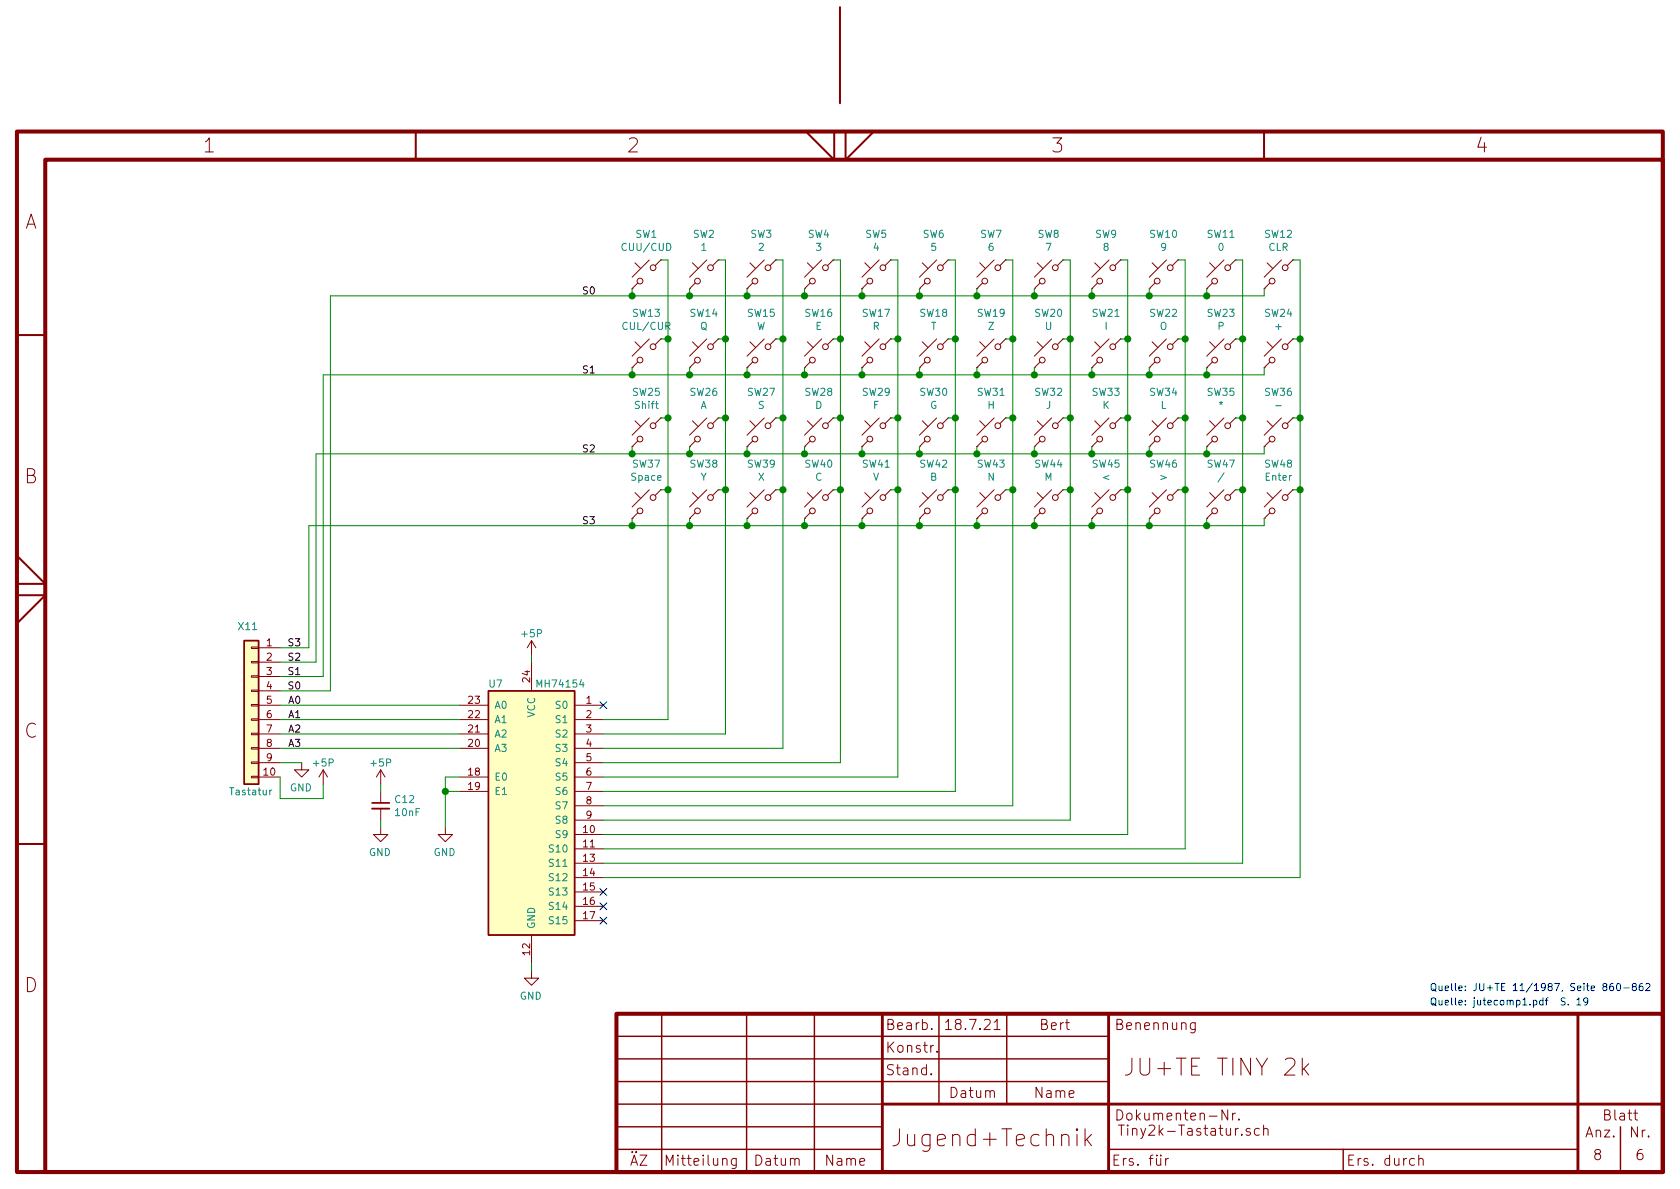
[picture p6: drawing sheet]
EESchema Schematic File Version 4
EELAYER 30 0
EELAYER END
$Descr A4 11693 8268
encoding utf-8
Sheet 6 8
Title "JU+TE TINY 2k"
Date "18.7.21"
Rev "1"
Comp "Jugend+Technik"
Comment1 "Bert"
Comment2 ""
Comment3 ""
Comment4 ""
$EndDescr
Text Label 2100 5200 2    50   ~ 0
A3
Text Label 2100 5100 2    50   ~ 0
A2
Text Label 2100 5000 2    50   ~ 0
A1
Text Label 2100 4900 2    50   ~ 0
A0
$Comp
L power:GND #PWR?
U 1 1
P 2100 5300
AR Path="/61281715/6101A5E7" Ref="#PWR?"  Part="1" 
AR Path="/60FD40F8/6101A5E7" Ref="#PWR02"  Part="1" 
F 0 "#PWR02" H 2100 5050 50  0001 C CNN
F 1 "GND" H 2105 5127 50  0000 C CNN
F 2 "" H 2100 5300 50  0001 C CNN
F 3 "" H 2100 5300 50  0001 C CNN
	1    2100 5300
	-1   0    0    -1  
$EndComp
$Comp
L power:+5P #PWR?
U 1 1
P 2250 5450
AR Path="/61281715/6101A5ED" Ref="#PWR?"  Part="1" 
AR Path="/60FD40F8/6101A5ED" Ref="#PWR03"  Part="1" 
F 0 "#PWR03" H 2250 5300 50  0001 C CNN
F 1 "+5P" H 2250 5600 50  0000 C CNN
F 2 "" H 2250 5450 50  0001 C CNN
F 3 "" H 2250 5450 50  0001 C CNN
	1    2250 5450
	-1   0    0    -1  
$EndComp
Wire Wire Line
	2100 5300 1950 5300
Wire Wire Line
	1950 5400 1950 5550
$Comp
L Connector_Generic:Conn_01x10 X?
U 1 1
P 1750 4900
AR Path="/61281715/6101A5F6" Ref="X?"  Part="1" 
AR Path="/60FD40F8/6101A5F6" Ref="X11"  Part="1" 
F 0 "X11" H 1700 5450 50  0000 L CNN
F 1 "Tastatur" H 1600 4300 50  0000 L CNN
F 2 "" H 1750 4900 50  0001 C CNN
F 3 "~" H 1750 4900 50  0001 C CNN
	1    1750 4900
	-1   0    0    -1  
$EndComp
Wire Wire Line
	1950 4800 2300 4800
Wire Wire Line
	1950 4700 2250 4700
Wire Wire Line
	1950 4600 2200 4600
Wire Wire Line
	1950 4500 2150 4500
Text Label 2100 4800 2    50   ~ 0
S0
Text Label 2100 4700 2    50   ~ 0
S1
Text Label 2100 4600 2    50   ~ 0
S2
Text Label 2100 4500 2    50   ~ 0
S3
$Comp
L 74xx:74LS154 U?
U 1 1
P 3700 5600
AR Path="/61026426" Ref="U?"  Part="1" 
AR Path="/60FD40F8/61026426" Ref="U7"  Part="1" 
F 0 "U7" H 3450 6450 50  0000 C CNN
F 1 "MH74154" H 3900 6450 50  0000 C CNN
F 2 "" H 3700 5600 50  0001 C CNN
F 3 "http://www.ti.com/lit/gpn/sn74LS154" H 3700 5600 50  0001 C CNN
	1    3700 5600
	1    0    0    -1  
$EndComp
Wire Wire Line
	1950 4900 3200 4900
Wire Wire Line
	1950 5000 3200 5000
Wire Wire Line
	1950 5100 3200 5100
Wire Wire Line
	1950 5200 3200 5200
$Comp
L power:GND #PWR?
U 1 1
P 3700 6750
AR Path="/61281715/610270D0" Ref="#PWR?"  Part="1" 
AR Path="/60FD40F8/610270D0" Ref="#PWR07"  Part="1" 
F 0 "#PWR07" H 3700 6500 50  0001 C CNN
F 1 "GND" H 3705 6577 50  0000 C CNN
F 2 "" H 3700 6750 50  0001 C CNN
F 3 "" H 3700 6750 50  0001 C CNN
	1    3700 6750
	-1   0    0    -1  
$EndComp
$Comp
L power:+5P #PWR?
U 1 1
P 3700 4550
AR Path="/61281715/61027445" Ref="#PWR?"  Part="1" 
AR Path="/60FD40F8/61027445" Ref="#PWR01"  Part="1" 
F 0 "#PWR01" H 3700 4400 50  0001 C CNN
F 1 "+5P" H 3700 4700 50  0000 C CNN
F 2 "" H 3700 4550 50  0001 C CNN
F 3 "" H 3700 4550 50  0001 C CNN
	1    3700 4550
	-1   0    0    -1  
$EndComp
Wire Wire Line
	3700 4550 3700 4600
Wire Wire Line
	3700 6750 3700 6700
$Comp
L power:GND #PWR?
U 1 1
P 3100 5750
AR Path="/61281715/6102856C" Ref="#PWR?"  Part="1" 
AR Path="/60FD40F8/6102856C" Ref="#PWR06"  Part="1" 
F 0 "#PWR06" H 3100 5500 50  0001 C CNN
F 1 "GND" H 3105 5577 50  0000 C CNN
F 2 "" H 3100 5750 50  0001 C CNN
F 3 "" H 3100 5750 50  0001 C CNN
	1    3100 5750
	-1   0    0    -1  
$EndComp
Wire Wire Line
	3100 5750 3100 5500
Wire Wire Line
	3100 5400 3200 5400
Wire Wire Line
	3200 5500 3100 5500
Connection ~ 3100 5500
Wire Wire Line
	3100 5500 3100 5400
NoConn ~ 4200 4900
NoConn ~ 4200 6200
NoConn ~ 4200 6300
NoConn ~ 4200 6400
$Comp
L Device:C_Small C?
U 1 1
P 2650 5600
AR Path="/61282C56/61035876" Ref="C?"  Part="1" 
AR Path="/60FD40F8/61035876" Ref="C12"  Part="1" 
F 0 "C12" H 2742 5646 50  0000 L CNN
F 1 "10nF" H 2742 5555 50  0000 L CNN
F 2 "" H 2650 5600 50  0001 C CNN
F 3 "~" H 2650 5600 50  0001 C CNN
	1    2650 5600
	1    0    0    -1  
$EndComp
$Comp
L power:GND #PWR?
U 1 1
P 2650 5750
AR Path="/61281715/61035A3C" Ref="#PWR?"  Part="1" 
AR Path="/60FD40F8/61035A3C" Ref="#PWR05"  Part="1" 
F 0 "#PWR05" H 2650 5500 50  0001 C CNN
F 1 "GND" H 2655 5577 50  0000 C CNN
F 2 "" H 2650 5750 50  0001 C CNN
F 3 "" H 2650 5750 50  0001 C CNN
	1    2650 5750
	-1   0    0    -1  
$EndComp
$Comp
L power:+5P #PWR?
U 1 1
P 2650 5450
AR Path="/61281715/61035D8D" Ref="#PWR?"  Part="1" 
AR Path="/60FD40F8/61035D8D" Ref="#PWR04"  Part="1" 
F 0 "#PWR04" H 2650 5300 50  0001 C CNN
F 1 "+5P" H 2650 5600 50  0000 C CNN
F 2 "" H 2650 5450 50  0001 C CNN
F 3 "" H 2650 5450 50  0001 C CNN
	1    2650 5450
	-1   0    0    -1  
$EndComp
Wire Wire Line
	2250 5550 2250 5450
Wire Wire Line
	2250 5550 1950 5550
Wire Wire Line
	2650 5750 2650 5700
Wire Wire Line
	2650 5500 2650 5450
$Comp
L Switch:SW_Push_45deg SW1
U 1 1
P 4500 1900
F 0 "SW1" H 4500 2181 50  0000 C CNN
F 1 "CUU/CUD" H 4500 2090 50  0000 C CNN
F 2 "" H 4500 1900 50  0001 C CNN
F 3 "~" H 4500 1900 50  0001 C CNN
	1    4500 1900
	-1   0    0    -1  
$EndComp
$Comp
L Switch:SW_Push_45deg SW13
U 1 1
P 4500 2450
F 0 "SW13" H 4500 2731 50  0000 C CNN
F 1 "CUL/CUR" H 4500 2640 50  0000 C CNN
F 2 "" H 4500 2450 50  0001 C CNN
F 3 "~" H 4500 2450 50  0001 C CNN
	1    4500 2450
	-1   0    0    -1  
$EndComp
$Comp
L Switch:SW_Push_45deg SW25
U 1 1
P 4500 3000
F 0 "SW25" H 4500 3281 50  0000 C CNN
F 1 "Shift" H 4500 3190 50  0000 C CNN
F 2 "" H 4500 3000 50  0001 C CNN
F 3 "~" H 4500 3000 50  0001 C CNN
	1    4500 3000
	-1   0    0    -1  
$EndComp
$Comp
L Switch:SW_Push_45deg SW37
U 1 1
P 4500 3500
F 0 "SW37" H 4500 3781 50  0000 C CNN
F 1 "Space" H 4500 3690 50  0000 C CNN
F 2 "" H 4500 3500 50  0001 C CNN
F 3 "~" H 4500 3500 50  0001 C CNN
	1    4500 3500
	-1   0    0    -1  
$EndComp
Wire Wire Line
	4600 1800 4650 1800
Wire Wire Line
	4650 1800 4650 2350
Wire Wire Line
	4650 5000 4200 5000
Wire Wire Line
	2300 2050 4400 2050
Wire Wire Line
	4400 2050 4400 2000
Wire Wire Line
	2300 2050 2300 4800
Wire Wire Line
	4400 2550 4400 2600
Wire Wire Line
	4400 2600 2250 2600
Wire Wire Line
	2250 2600 2250 4700
Wire Wire Line
	4400 3100 4400 3150
Wire Wire Line
	4400 3150 2200 3150
Wire Wire Line
	2200 3150 2200 4600
Wire Wire Line
	4400 3600 4400 3650
Wire Wire Line
	4400 3650 2150 3650
Wire Wire Line
	2150 3650 2150 4500
Text Label 4150 3650 2    50   ~ 0
S3
Text Label 4150 3150 2    50   ~ 0
S2
Text Label 4150 2600 2    50   ~ 0
S1
Text Label 4150 2050 2    50   ~ 0
S0
Wire Wire Line
	4600 2350 4650 2350
Connection ~ 4650 2350
Wire Wire Line
	4650 2350 4650 2900
Wire Wire Line
	4600 2900 4650 2900
Connection ~ 4650 2900
Wire Wire Line
	4650 2900 4650 3400
Wire Wire Line
	4600 3400 4650 3400
Connection ~ 4650 3400
Wire Wire Line
	4650 3400 4650 5000
$Comp
L Switch:SW_Push_45deg SW2
U 1 1
P 4900 1900
F 0 "SW2" H 4900 2181 50  0000 C CNN
F 1 "1" H 4900 2090 50  0000 C CNN
F 2 "" H 4900 1900 50  0001 C CNN
F 3 "~" H 4900 1900 50  0001 C CNN
	1    4900 1900
	-1   0    0    -1  
$EndComp
$Comp
L Switch:SW_Push_45deg SW14
U 1 1
P 4900 2450
F 0 "SW14" H 4900 2731 50  0000 C CNN
F 1 "Q" H 4900 2640 50  0000 C CNN
F 2 "" H 4900 2450 50  0001 C CNN
F 3 "~" H 4900 2450 50  0001 C CNN
	1    4900 2450
	-1   0    0    -1  
$EndComp
$Comp
L Switch:SW_Push_45deg SW26
U 1 1
P 4900 3000
F 0 "SW26" H 4900 3281 50  0000 C CNN
F 1 "A" H 4900 3190 50  0000 C CNN
F 2 "" H 4900 3000 50  0001 C CNN
F 3 "~" H 4900 3000 50  0001 C CNN
	1    4900 3000
	-1   0    0    -1  
$EndComp
$Comp
L Switch:SW_Push_45deg SW38
U 1 1
P 4900 3500
F 0 "SW38" H 4900 3781 50  0000 C CNN
F 1 "Y" H 4900 3690 50  0000 C CNN
F 2 "" H 4900 3500 50  0001 C CNN
F 3 "~" H 4900 3500 50  0001 C CNN
	1    4900 3500
	-1   0    0    -1  
$EndComp
Wire Wire Line
	4800 3600 4800 3650
Connection ~ 4400 3650
Wire Wire Line
	4800 3100 4800 3150
Wire Wire Line
	4800 3150 4400 3150
Connection ~ 4400 3150
Wire Wire Line
	4400 2600 4800 2600
Wire Wire Line
	4800 2600 4800 2550
Connection ~ 4400 2600
Wire Wire Line
	4400 2050 4800 2050
Wire Wire Line
	4800 2050 4800 2000
Connection ~ 4400 2050
Wire Wire Line
	5000 1800 5050 1800
Wire Wire Line
	5050 1800 5050 2350
Wire Wire Line
	5050 5100 4200 5100
$Comp
L Switch:SW_Push_45deg SW3
U 1 1
P 5300 1900
F 0 "SW3" H 5300 2181 50  0000 C CNN
F 1 "2" H 5300 2090 50  0000 C CNN
F 2 "" H 5300 1900 50  0001 C CNN
F 3 "~" H 5300 1900 50  0001 C CNN
	1    5300 1900
	-1   0    0    -1  
$EndComp
$Comp
L Switch:SW_Push_45deg SW15
U 1 1
P 5300 2450
F 0 "SW15" H 5300 2731 50  0000 C CNN
F 1 "W" H 5300 2640 50  0000 C CNN
F 2 "" H 5300 2450 50  0001 C CNN
F 3 "~" H 5300 2450 50  0001 C CNN
	1    5300 2450
	-1   0    0    -1  
$EndComp
$Comp
L Switch:SW_Push_45deg SW27
U 1 1
P 5300 3000
F 0 "SW27" H 5300 3281 50  0000 C CNN
F 1 "S" H 5300 3190 50  0000 C CNN
F 2 "" H 5300 3000 50  0001 C CNN
F 3 "~" H 5300 3000 50  0001 C CNN
	1    5300 3000
	-1   0    0    -1  
$EndComp
$Comp
L Switch:SW_Push_45deg SW39
U 1 1
P 5300 3500
F 0 "SW39" H 5300 3781 50  0000 C CNN
F 1 "X" H 5300 3690 50  0000 C CNN
F 2 "" H 5300 3500 50  0001 C CNN
F 3 "~" H 5300 3500 50  0001 C CNN
	1    5300 3500
	-1   0    0    -1  
$EndComp
$Comp
L Switch:SW_Push_45deg SW4
U 1 1
P 5700 1900
F 0 "SW4" H 5700 2181 50  0000 C CNN
F 1 "3" H 5700 2090 50  0000 C CNN
F 2 "" H 5700 1900 50  0001 C CNN
F 3 "~" H 5700 1900 50  0001 C CNN
	1    5700 1900
	-1   0    0    -1  
$EndComp
$Comp
L Switch:SW_Push_45deg SW16
U 1 1
P 5700 2450
F 0 "SW16" H 5700 2731 50  0000 C CNN
F 1 "E" H 5700 2640 50  0000 C CNN
F 2 "" H 5700 2450 50  0001 C CNN
F 3 "~" H 5700 2450 50  0001 C CNN
	1    5700 2450
	-1   0    0    -1  
$EndComp
$Comp
L Switch:SW_Push_45deg SW28
U 1 1
P 5700 3000
F 0 "SW28" H 5700 3281 50  0000 C CNN
F 1 "D" H 5700 3190 50  0000 C CNN
F 2 "" H 5700 3000 50  0001 C CNN
F 3 "~" H 5700 3000 50  0001 C CNN
	1    5700 3000
	-1   0    0    -1  
$EndComp
$Comp
L Switch:SW_Push_45deg SW40
U 1 1
P 5700 3500
F 0 "SW40" H 5700 3781 50  0000 C CNN
F 1 "C" H 5700 3690 50  0000 C CNN
F 2 "" H 5700 3500 50  0001 C CNN
F 3 "~" H 5700 3500 50  0001 C CNN
	1    5700 3500
	-1   0    0    -1  
$EndComp
Wire Wire Line
	5800 1800 5850 1800
$Comp
L Switch:SW_Push_45deg SW5
U 1 1
P 6100 1900
F 0 "SW5" H 6100 2181 50  0000 C CNN
F 1 "4" H 6100 2090 50  0000 C CNN
F 2 "" H 6100 1900 50  0001 C CNN
F 3 "~" H 6100 1900 50  0001 C CNN
	1    6100 1900
	-1   0    0    -1  
$EndComp
$Comp
L Switch:SW_Push_45deg SW17
U 1 1
P 6100 2450
F 0 "SW17" H 6100 2731 50  0000 C CNN
F 1 "R" H 6100 2640 50  0000 C CNN
F 2 "" H 6100 2450 50  0001 C CNN
F 3 "~" H 6100 2450 50  0001 C CNN
	1    6100 2450
	-1   0    0    -1  
$EndComp
$Comp
L Switch:SW_Push_45deg SW29
U 1 1
P 6100 3000
F 0 "SW29" H 6100 3281 50  0000 C CNN
F 1 "F" H 6100 3190 50  0000 C CNN
F 2 "" H 6100 3000 50  0001 C CNN
F 3 "~" H 6100 3000 50  0001 C CNN
	1    6100 3000
	-1   0    0    -1  
$EndComp
$Comp
L Switch:SW_Push_45deg SW41
U 1 1
P 6100 3500
F 0 "SW41" H 6100 3781 50  0000 C CNN
F 1 "V" H 6100 3690 50  0000 C CNN
F 2 "" H 6100 3500 50  0001 C CNN
F 3 "~" H 6100 3500 50  0001 C CNN
	1    6100 3500
	-1   0    0    -1  
$EndComp
$Comp
L Switch:SW_Push_45deg SW6
U 1 1
P 6500 1900
F 0 "SW6" H 6500 2181 50  0000 C CNN
F 1 "5" H 6500 2090 50  0000 C CNN
F 2 "" H 6500 1900 50  0001 C CNN
F 3 "~" H 6500 1900 50  0001 C CNN
	1    6500 1900
	-1   0    0    -1  
$EndComp
$Comp
L Switch:SW_Push_45deg SW18
U 1 1
P 6500 2450
F 0 "SW18" H 6500 2731 50  0000 C CNN
F 1 "T" H 6500 2640 50  0000 C CNN
F 2 "" H 6500 2450 50  0001 C CNN
F 3 "~" H 6500 2450 50  0001 C CNN
	1    6500 2450
	-1   0    0    -1  
$EndComp
$Comp
L Switch:SW_Push_45deg SW30
U 1 1
P 6500 3000
F 0 "SW30" H 6500 3281 50  0000 C CNN
F 1 "G" H 6500 3190 50  0000 C CNN
F 2 "" H 6500 3000 50  0001 C CNN
F 3 "~" H 6500 3000 50  0001 C CNN
	1    6500 3000
	-1   0    0    -1  
$EndComp
$Comp
L Switch:SW_Push_45deg SW42
U 1 1
P 6500 3500
F 0 "SW42" H 6500 3781 50  0000 C CNN
F 1 "B" H 6500 3690 50  0000 C CNN
F 2 "" H 6500 3500 50  0001 C CNN
F 3 "~" H 6500 3500 50  0001 C CNN
	1    6500 3500
	-1   0    0    -1  
$EndComp
Wire Wire Line
	6600 1800 6650 1800
$Comp
L Switch:SW_Push_45deg SW7
U 1 1
P 6900 1900
F 0 "SW7" H 6900 2181 50  0000 C CNN
F 1 "6" H 6900 2090 50  0000 C CNN
F 2 "" H 6900 1900 50  0001 C CNN
F 3 "~" H 6900 1900 50  0001 C CNN
	1    6900 1900
	-1   0    0    -1  
$EndComp
$Comp
L Switch:SW_Push_45deg SW19
U 1 1
P 6900 2450
F 0 "SW19" H 6900 2731 50  0000 C CNN
F 1 "Z" H 6900 2640 50  0000 C CNN
F 2 "" H 6900 2450 50  0001 C CNN
F 3 "~" H 6900 2450 50  0001 C CNN
	1    6900 2450
	-1   0    0    -1  
$EndComp
$Comp
L Switch:SW_Push_45deg SW31
U 1 1
P 6900 3000
F 0 "SW31" H 6900 3281 50  0000 C CNN
F 1 "H" H 6900 3190 50  0000 C CNN
F 2 "" H 6900 3000 50  0001 C CNN
F 3 "~" H 6900 3000 50  0001 C CNN
	1    6900 3000
	-1   0    0    -1  
$EndComp
$Comp
L Switch:SW_Push_45deg SW43
U 1 1
P 6900 3500
F 0 "SW43" H 6900 3781 50  0000 C CNN
F 1 "N" H 6900 3690 50  0000 C CNN
F 2 "" H 6900 3500 50  0001 C CNN
F 3 "~" H 6900 3500 50  0001 C CNN
	1    6900 3500
	-1   0    0    -1  
$EndComp
$Comp
L Switch:SW_Push_45deg SW8
U 1 1
P 7300 1900
F 0 "SW8" H 7300 2181 50  0000 C CNN
F 1 "7" H 7300 2090 50  0000 C CNN
F 2 "" H 7300 1900 50  0001 C CNN
F 3 "~" H 7300 1900 50  0001 C CNN
	1    7300 1900
	-1   0    0    -1  
$EndComp
$Comp
L Switch:SW_Push_45deg SW20
U 1 1
P 7300 2450
F 0 "SW20" H 7300 2731 50  0000 C CNN
F 1 "U" H 7300 2640 50  0000 C CNN
F 2 "" H 7300 2450 50  0001 C CNN
F 3 "~" H 7300 2450 50  0001 C CNN
	1    7300 2450
	-1   0    0    -1  
$EndComp
$Comp
L Switch:SW_Push_45deg SW32
U 1 1
P 7300 3000
F 0 "SW32" H 7300 3281 50  0000 C CNN
F 1 "J" H 7300 3190 50  0000 C CNN
F 2 "" H 7300 3000 50  0001 C CNN
F 3 "~" H 7300 3000 50  0001 C CNN
	1    7300 3000
	-1   0    0    -1  
$EndComp
$Comp
L Switch:SW_Push_45deg SW44
U 1 1
P 7300 3500
F 0 "SW44" H 7300 3781 50  0000 C CNN
F 1 "M" H 7300 3690 50  0000 C CNN
F 2 "" H 7300 3500 50  0001 C CNN
F 3 "~" H 7300 3500 50  0001 C CNN
	1    7300 3500
	-1   0    0    -1  
$EndComp
Wire Wire Line
	7400 1800 7450 1800
$Comp
L Switch:SW_Push_45deg SW9
U 1 1
P 7700 1900
F 0 "SW9" H 7700 2181 50  0000 C CNN
F 1 "8" H 7700 2090 50  0000 C CNN
F 2 "" H 7700 1900 50  0001 C CNN
F 3 "~" H 7700 1900 50  0001 C CNN
	1    7700 1900
	-1   0    0    -1  
$EndComp
$Comp
L Switch:SW_Push_45deg SW21
U 1 1
P 7700 2450
F 0 "SW21" H 7700 2731 50  0000 C CNN
F 1 "I" H 7700 2640 50  0000 C CNN
F 2 "" H 7700 2450 50  0001 C CNN
F 3 "~" H 7700 2450 50  0001 C CNN
	1    7700 2450
	-1   0    0    -1  
$EndComp
$Comp
L Switch:SW_Push_45deg SW33
U 1 1
P 7700 3000
F 0 "SW33" H 7700 3281 50  0000 C CNN
F 1 "K" H 7700 3190 50  0000 C CNN
F 2 "" H 7700 3000 50  0001 C CNN
F 3 "~" H 7700 3000 50  0001 C CNN
	1    7700 3000
	-1   0    0    -1  
$EndComp
$Comp
L Switch:SW_Push_45deg SW45
U 1 1
P 7700 3500
F 0 "SW45" H 7700 3781 50  0000 C CNN
F 1 "<" H 7700 3690 50  0000 C CNN
F 2 "" H 7700 3500 50  0001 C CNN
F 3 "~" H 7700 3500 50  0001 C CNN
	1    7700 3500
	-1   0    0    -1  
$EndComp
$Comp
L Switch:SW_Push_45deg SW10
U 1 1
P 8100 1900
F 0 "SW10" H 8100 2181 50  0000 C CNN
F 1 "9" H 8100 2090 50  0000 C CNN
F 2 "" H 8100 1900 50  0001 C CNN
F 3 "~" H 8100 1900 50  0001 C CNN
	1    8100 1900
	-1   0    0    -1  
$EndComp
$Comp
L Switch:SW_Push_45deg SW22
U 1 1
P 8100 2450
F 0 "SW22" H 8100 2731 50  0000 C CNN
F 1 "O" H 8100 2640 50  0000 C CNN
F 2 "" H 8100 2450 50  0001 C CNN
F 3 "~" H 8100 2450 50  0001 C CNN
	1    8100 2450
	-1   0    0    -1  
$EndComp
$Comp
L Switch:SW_Push_45deg SW34
U 1 1
P 8100 3000
F 0 "SW34" H 8100 3281 50  0000 C CNN
F 1 "L" H 8100 3190 50  0000 C CNN
F 2 "" H 8100 3000 50  0001 C CNN
F 3 "~" H 8100 3000 50  0001 C CNN
	1    8100 3000
	-1   0    0    -1  
$EndComp
$Comp
L Switch:SW_Push_45deg SW46
U 1 1
P 8100 3500
F 0 "SW46" H 8100 3781 50  0000 C CNN
F 1 ">" H 8100 3690 50  0000 C CNN
F 2 "" H 8100 3500 50  0001 C CNN
F 3 "~" H 8100 3500 50  0001 C CNN
	1    8100 3500
	-1   0    0    -1  
$EndComp
$Comp
L Switch:SW_Push_45deg SW11
U 1 1
P 8500 1900
F 0 "SW11" H 8500 2181 50  0000 C CNN
F 1 "0" H 8500 2090 50  0000 C CNN
F 2 "" H 8500 1900 50  0001 C CNN
F 3 "~" H 8500 1900 50  0001 C CNN
	1    8500 1900
	-1   0    0    -1  
$EndComp
$Comp
L Switch:SW_Push_45deg SW23
U 1 1
P 8500 2450
F 0 "SW23" H 8500 2731 50  0000 C CNN
F 1 "P" H 8500 2640 50  0000 C CNN
F 2 "" H 8500 2450 50  0001 C CNN
F 3 "~" H 8500 2450 50  0001 C CNN
	1    8500 2450
	-1   0    0    -1  
$EndComp
$Comp
L Switch:SW_Push_45deg SW35
U 1 1
P 8500 3000
F 0 "SW35" H 8500 3281 50  0000 C CNN
F 1 "*" H 8500 3190 50  0000 C CNN
F 2 "" H 8500 3000 50  0001 C CNN
F 3 "~" H 8500 3000 50  0001 C CNN
	1    8500 3000
	-1   0    0    -1  
$EndComp
$Comp
L Switch:SW_Push_45deg SW47
U 1 1
P 8500 3500
F 0 "SW47" H 8500 3781 50  0000 C CNN
F 1 "/" H 8500 3690 50  0000 C CNN
F 2 "" H 8500 3500 50  0001 C CNN
F 3 "~" H 8500 3500 50  0001 C CNN
	1    8500 3500
	-1   0    0    -1  
$EndComp
Wire Wire Line
	8600 1800 8650 1800
$Comp
L Switch:SW_Push_45deg SW12
U 1 1
P 8900 1900
F 0 "SW12" H 8900 2181 50  0000 C CNN
F 1 "CLR" H 8900 2090 50  0000 C CNN
F 2 "" H 8900 1900 50  0001 C CNN
F 3 "~" H 8900 1900 50  0001 C CNN
	1    8900 1900
	-1   0    0    -1  
$EndComp
$Comp
L Switch:SW_Push_45deg SW24
U 1 1
P 8900 2450
F 0 "SW24" H 8900 2731 50  0000 C CNN
F 1 "+" H 8900 2640 50  0000 C CNN
F 2 "" H 8900 2450 50  0001 C CNN
F 3 "~" H 8900 2450 50  0001 C CNN
	1    8900 2450
	-1   0    0    -1  
$EndComp
$Comp
L Switch:SW_Push_45deg SW36
U 1 1
P 8900 3000
F 0 "SW36" H 8900 3281 50  0000 C CNN
F 1 "-" H 8900 3190 50  0000 C CNN
F 2 "" H 8900 3000 50  0001 C CNN
F 3 "~" H 8900 3000 50  0001 C CNN
	1    8900 3000
	-1   0    0    -1  
$EndComp
$Comp
L Switch:SW_Push_45deg SW48
U 1 1
P 8900 3500
F 0 "SW48" H 8900 3781 50  0000 C CNN
F 1 "Enter" H 8900 3690 50  0000 C CNN
F 2 "" H 8900 3500 50  0001 C CNN
F 3 "~" H 8900 3500 50  0001 C CNN
	1    8900 3500
	-1   0    0    -1  
$EndComp
Wire Wire Line
	5400 1800 5450 1800
Wire Wire Line
	5450 1800 5450 2350
Wire Wire Line
	5450 5200 4200 5200
Wire Wire Line
	4200 5300 5850 5300
Wire Wire Line
	5850 1800 5850 2350
Wire Wire Line
	4200 5400 6250 5400
Wire Wire Line
	6250 5400 6250 3400
Wire Wire Line
	6250 1800 6200 1800
Wire Wire Line
	4200 5500 6650 5500
Wire Wire Line
	6650 1800 6650 2350
Wire Wire Line
	4200 5600 7050 5600
Wire Wire Line
	7050 5600 7050 3400
Wire Wire Line
	7050 1800 7000 1800
Wire Wire Line
	4200 5700 7450 5700
Wire Wire Line
	7450 1800 7450 2350
Wire Wire Line
	4200 5800 7850 5800
Wire Wire Line
	7850 5800 7850 3400
Wire Wire Line
	7850 1800 7800 1800
Wire Wire Line
	4200 5900 8250 5900
Wire Wire Line
	8250 5900 8250 3400
Wire Wire Line
	8250 1800 8200 1800
Wire Wire Line
	4200 6000 8650 6000
Wire Wire Line
	4200 6100 9050 6100
Wire Wire Line
	9050 6100 9050 3400
Wire Wire Line
	9050 1800 9000 1800
Wire Wire Line
	4800 2050 5200 2050
Wire Wire Line
	5200 2050 5200 2000
Connection ~ 4800 2050
Wire Wire Line
	5200 2050 5600 2050
Wire Wire Line
	5600 2050 5600 2000
Connection ~ 5200 2050
Wire Wire Line
	5600 2050 6000 2050
Wire Wire Line
	6000 2050 6000 2000
Wire Wire Line
	6000 2050 6400 2050
Wire Wire Line
	6400 2050 6400 2000
Connection ~ 5600 2050
Connection ~ 6000 2050
Connection ~ 6400 2050
Wire Wire Line
	6400 2050 6800 2050
Wire Wire Line
	6800 2050 6800 2000
Wire Wire Line
	6800 2050 7200 2050
Wire Wire Line
	7200 2050 7200 2000
Connection ~ 6800 2050
Wire Wire Line
	7200 2050 7600 2050
Wire Wire Line
	7600 2050 7600 2000
Connection ~ 7200 2050
Wire Wire Line
	7600 2050 8000 2050
Wire Wire Line
	8000 2050 8000 2000
Connection ~ 7600 2050
Wire Wire Line
	8000 2050 8400 2050
Wire Wire Line
	8400 2050 8400 2000
Connection ~ 8000 2050
Wire Wire Line
	8400 2050 8800 2050
Wire Wire Line
	8800 2050 8800 2000
Connection ~ 8400 2050
Wire Wire Line
	8400 2600 8800 2600
Wire Wire Line
	8800 2600 8800 2550
Wire Wire Line
	8000 2600 8400 2600
Wire Wire Line
	8400 2600 8400 2550
Wire Wire Line
	4800 2600 5200 2600
Wire Wire Line
	5200 2600 5200 2550
Connection ~ 4800 2600
Wire Wire Line
	4800 3150 5200 3150
Wire Wire Line
	5200 3150 5200 3100
Connection ~ 4800 3150
Wire Wire Line
	5200 3150 5600 3150
Wire Wire Line
	5600 3150 5600 3100
Connection ~ 5200 3150
Wire Wire Line
	5200 2600 5600 2600
Wire Wire Line
	5600 2600 5600 2550
Connection ~ 5200 2600
Wire Wire Line
	5600 2600 6000 2600
Wire Wire Line
	6000 2600 6000 2550
Connection ~ 5600 2600
Wire Wire Line
	5600 3150 6000 3150
Wire Wire Line
	6000 3150 6000 3100
Connection ~ 5600 3150
Wire Wire Line
	6000 3150 6400 3150
Wire Wire Line
	6400 3150 6400 3100
Connection ~ 6000 3150
Wire Wire Line
	6000 2600 6400 2600
Wire Wire Line
	6400 2600 6400 2550
Connection ~ 6000 2600
Wire Wire Line
	6400 2600 6800 2600
Wire Wire Line
	6800 2600 6800 2550
Connection ~ 6400 2600
Wire Wire Line
	6400 3150 6800 3150
Wire Wire Line
	6800 3150 6800 3100
Connection ~ 6400 3150
Wire Wire Line
	6800 3150 7200 3150
Wire Wire Line
	7200 3150 7200 3100
Connection ~ 6800 3150
Wire Wire Line
	6800 2600 7200 2600
Wire Wire Line
	7200 2600 7200 2550
Connection ~ 6800 2600
Wire Wire Line
	7200 2600 7600 2600
Wire Wire Line
	7600 2600 7600 2550
Connection ~ 7200 2600
Wire Wire Line
	7200 3150 7600 3150
Wire Wire Line
	7600 3150 7600 3100
Connection ~ 7200 3150
Wire Wire Line
	7600 3150 8000 3150
Wire Wire Line
	8000 3150 8000 3100
Connection ~ 7600 3150
Wire Wire Line
	7600 2600 8000 2600
Wire Wire Line
	8000 2600 8000 2550
Connection ~ 7600 2600
Wire Wire Line
	8000 3150 8400 3150
Wire Wire Line
	8400 3150 8400 3100
Connection ~ 8000 3150
Wire Wire Line
	8400 3150 8800 3150
Wire Wire Line
	8800 3150 8800 3100
Connection ~ 8400 3150
Wire Wire Line
	4800 3650 4400 3650
Wire Wire Line
	4800 3650 5200 3650
Wire Wire Line
	5200 3650 5200 3600
Connection ~ 4800 3650
Wire Wire Line
	5200 3650 5600 3650
Wire Wire Line
	5600 3650 5600 3600
Connection ~ 5200 3650
Wire Wire Line
	5600 3650 6000 3650
Wire Wire Line
	6000 3650 6000 3600
Connection ~ 5600 3650
Wire Wire Line
	6000 3650 6400 3650
Wire Wire Line
	6400 3650 6400 3600
Connection ~ 6000 3650
Wire Wire Line
	6400 3650 6800 3650
Wire Wire Line
	6800 3650 6800 3600
Connection ~ 6400 3650
Wire Wire Line
	6800 3650 7200 3650
Wire Wire Line
	7200 3650 7200 3600
Connection ~ 6800 3650
Wire Wire Line
	7200 3650 7600 3650
Wire Wire Line
	7600 3650 7600 3600
Connection ~ 7200 3650
Wire Wire Line
	7600 3650 8000 3650
Wire Wire Line
	8000 3650 8000 3600
Connection ~ 7600 3650
Wire Wire Line
	8000 3650 8400 3650
Wire Wire Line
	8400 3650 8400 3600
Connection ~ 8000 3650
Wire Wire Line
	8400 3650 8800 3650
Wire Wire Line
	8800 3650 8800 3600
Connection ~ 8400 3650
Connection ~ 8400 2600
Connection ~ 8000 2600
Wire Wire Line
	9000 2350 9050 2350
Connection ~ 9050 2350
Wire Wire Line
	9050 2350 9050 1800
Wire Wire Line
	8600 2350 8650 2350
Wire Wire Line
	8650 1800 8650 2350
Connection ~ 8650 2350
Wire Wire Line
	8650 2350 8650 2900
Wire Wire Line
	8200 2350 8250 2350
Connection ~ 8250 2350
Wire Wire Line
	8250 2350 8250 1800
Wire Wire Line
	7850 2350 7800 2350
Connection ~ 7850 2350
Wire Wire Line
	7850 2350 7850 1800
Wire Wire Line
	7400 2350 7450 2350
Connection ~ 7450 2350
Wire Wire Line
	7450 2350 7450 2900
Wire Wire Line
	7000 2350 7050 2350
Connection ~ 7050 2350
Wire Wire Line
	7050 2350 7050 1800
Wire Wire Line
	6650 2350 6600 2350
Connection ~ 6650 2350
Wire Wire Line
	6650 2350 6650 2900
Wire Wire Line
	6250 2350 6200 2350
Connection ~ 6250 2350
Wire Wire Line
	6250 2350 6250 1800
Wire Wire Line
	5800 2350 5850 2350
Connection ~ 5850 2350
Wire Wire Line
	5850 2350 5850 2900
Wire Wire Line
	5450 2350 5400 2350
Connection ~ 5450 2350
Wire Wire Line
	5450 2350 5450 2900
Wire Wire Line
	5000 2350 5050 2350
Connection ~ 5050 2350
Wire Wire Line
	5050 2350 5050 2900
Wire Wire Line
	5000 2900 5050 2900
Connection ~ 5050 2900
Wire Wire Line
	5050 2900 5050 3400
Wire Wire Line
	5400 2900 5450 2900
Connection ~ 5450 2900
Wire Wire Line
	5450 2900 5450 3400
Wire Wire Line
	5800 2900 5850 2900
Connection ~ 5850 2900
Wire Wire Line
	5850 2900 5850 3400
Wire Wire Line
	6200 2900 6250 2900
Connection ~ 6250 2900
Wire Wire Line
	6250 2900 6250 2350
Wire Wire Line
	6600 2900 6650 2900
Connection ~ 6650 2900
Wire Wire Line
	6650 2900 6650 3400
Wire Wire Line
	7000 2900 7050 2900
Connection ~ 7050 2900
Wire Wire Line
	7050 2900 7050 2350
Wire Wire Line
	7400 2900 7450 2900
Connection ~ 7450 2900
Wire Wire Line
	7450 2900 7450 3400
Wire Wire Line
	7800 2900 7850 2900
Connection ~ 7850 2900
Wire Wire Line
	7850 2900 7850 2350
Wire Wire Line
	8200 2900 8250 2900
Connection ~ 8250 2900
Wire Wire Line
	8250 2900 8250 2350
Wire Wire Line
	8650 2900 8600 2900
Connection ~ 8650 2900
Wire Wire Line
	8650 2900 8650 3400
Wire Wire Line
	9000 2900 9050 2900
Connection ~ 9050 2900
Wire Wire Line
	9050 2900 9050 2350
Wire Wire Line
	9050 3400 9000 3400
Connection ~ 9050 3400
Wire Wire Line
	9050 3400 9050 2900
Wire Wire Line
	8600 3400 8650 3400
Connection ~ 8650 3400
Wire Wire Line
	8650 3400 8650 6000
Wire Wire Line
	8200 3400 8250 3400
Connection ~ 8250 3400
Wire Wire Line
	8250 3400 8250 2900
Wire Wire Line
	7800 3400 7850 3400
Connection ~ 7850 3400
Wire Wire Line
	7850 3400 7850 2900
Wire Wire Line
	7450 3400 7400 3400
Connection ~ 7450 3400
Wire Wire Line
	7450 3400 7450 5700
Wire Wire Line
	7000 3400 7050 3400
Connection ~ 7050 3400
Wire Wire Line
	7050 3400 7050 2900
Wire Wire Line
	6600 3400 6650 3400
Connection ~ 6650 3400
Wire Wire Line
	6650 3400 6650 5500
Wire Wire Line
	6200 3400 6250 3400
Connection ~ 6250 3400
Wire Wire Line
	6250 3400 6250 2900
Wire Wire Line
	5800 3400 5850 3400
Connection ~ 5850 3400
Wire Wire Line
	5850 3400 5850 5300
Wire Wire Line
	5400 3400 5450 3400
Connection ~ 5450 3400
Wire Wire Line
	5450 3400 5450 5200
Wire Wire Line
	5000 3400 5050 3400
Connection ~ 5050 3400
Wire Wire Line
	5050 3400 5050 5100
Text Notes 9950 7000 0    50   ~ 0
Quelle: jutecomp1.pdf  S. 19
Text Notes 9950 6900 0    50   ~ 0
Quelle: JU+TE 11/1987, Seite 860-862
$EndSCHEMATC
